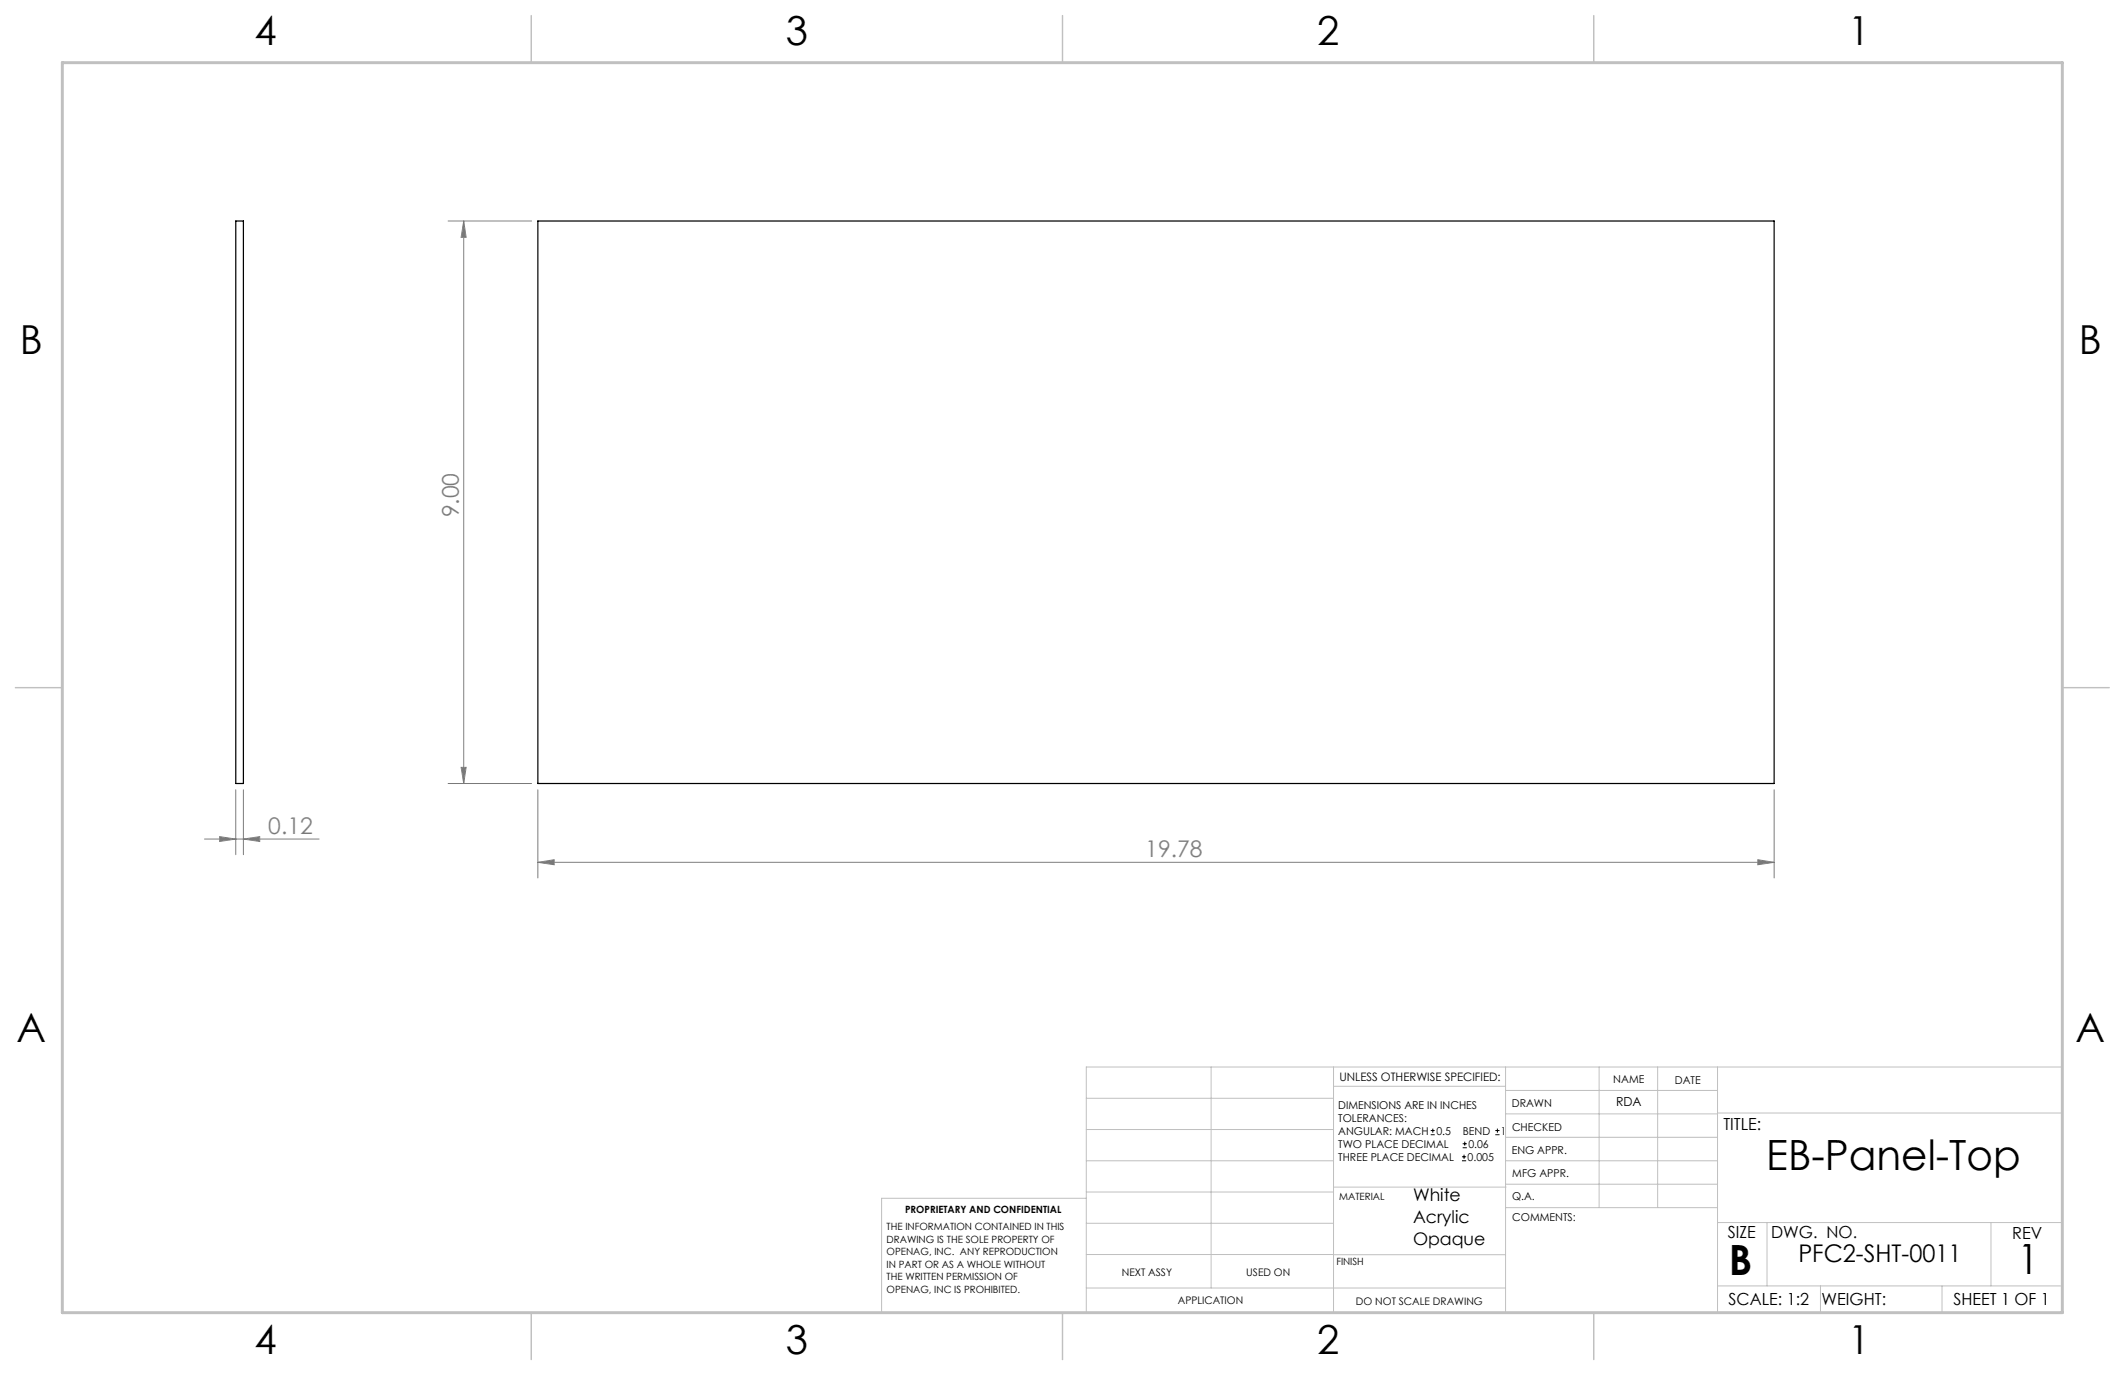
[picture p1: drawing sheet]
<svg xmlns="http://www.w3.org/2000/svg" width="432mm" height="279mm" viewBox="0 0 432 279" stroke-linecap="round" stroke-linejoin="round" font-family="sans-serif">
<path d="M290.7 230.6h.8M290.7 229.7h.8M291.1 229.3v.9M297.1 235.9h.8M297.1 235.1h.8M297.2 233.2h.9M297.2 232.4h.9M297.5 234.6v.9M297.6 232v.8M303.8 230.6h.9M303.8 229.7h.9M304.3 229.3v.9" fill="none" stroke="#000" stroke-width=".2"/>
<g fill="none" stroke="#808080" stroke-width=".2">
<path d="M91.1 44.9h16.9M94.2 44.9l.5 3.3h-1zM94.2 44.9v114.3M91.1 159.2h16.9M93.7 155.9h1l-.5 3.3zM41.6 170.5h23.2M44.6 170l3.3 .5-3.3 .5zM47.9 160.5v13.2M49.5 170.5l3.3-.5v1zM49.5 160.5v13.2M109.3 175.2l3.3-.5v1zM109.3 160.5v17.9"/>
<path d="M109.3 175.2h251.2M357.2 174.7l3.3 .5-3.3 .5zM360.5 160.5v17.9"/>
</g>
<g fill="none" stroke="#c0c0c0" stroke-width=".2">
<path d="M246.1 216.8v44.9M271 216.8v49.9M305.9 216.8v49.9M324.9 216.8v28.6M336.8 216.8v28.6M349 216.8v49.9M220.7 235.9h50.3M220.7 229.5h50.3M220.7 223.2h50.3M271 220.7h34.9M305.9 231.1h43.1M305.9 226.3h43.1"/>
<path d="M305.9 221.6h43.1M305.9 235.9h43.1M349 226.2h70.1M220.7 243.5h-41.6v23.2h240v-49.9h-198.4v49.9M220.7 248.6h50.3M220.7 242.2h50.3M220.7 254.9h50.3M271 255h34.9M271 241.2h35M305.9 240.6h43.1M306 245.4h43M349 248.4h70.1"/>
<path d="M359.1 248.4v12.9M404.6 248.4v12.9M220.7 261.7h85.2M349 261.3h70.1M369.9 261.3v5.4M394.6 261.3v5.4"/>
</g>
<path d="M107.9 3.2v9.5M215.9 3.2v9.5M323.8 3.2v9.5M3.1 139.7h9.6M419.1 139.7h9.5M107.9 266.7v9.6M215.9 266.7v9.6M323.8 266.7v9.6" fill="none" stroke="#c0c0c0" stroke-width=".3"/>
<path d="M12.7 12.7h406.4v254h-406.4z" fill="none" stroke="#c0c0c0" stroke-width=".6"/>
<g fill="#808080">
<path d="M49.5 170.5l3.3-.5v1zM44.6 170l3.3 .5-3.3 .5z"/>
<path d="M109.3 175.2l3.3-.5v1zM357.2 174.7l3.3 .5-3.3 .5z"/>
<path d="M94.2 44.9l.5 3.3h-1zM93.7 155.9h1l-.5 3.3z"/>
</g>
<path d="M47.9 44.9h1.6v114.3h-1.6zM109.3 44.9h251.2v114.3h-251.2z" fill="none" stroke="#000" stroke-width=".25"/>
<g font-size="8.5">
<text x="358.9" y="237.7">EB-Panel-Top</text>
<text x="351.3" y="259">B</text>
<text x="410" y="258.9">1</text>
</g>
<g font-size="8.1">
<text x="51.7" y="9.1">4</text>
<text x="159.7" y="9.1">3</text>
<text x="267.6" y="9.1">2</text>
<text x="375.6" y="9.1">1</text>
<text x="4" y="72">B</text>
<text x="422.4" y="72">B</text>
<text x="3.3" y="211.7">A</text>
<text x="421.7" y="211.7">A</text>
<text x="51.7" y="275.2">4</text>
<text x="159.7" y="275.2">3</text>
<text x="267.6" y="275.2">2</text>
<text x="375.6" y="275.2">1</text>
</g>
<text font-size="4.9" x="365.4" y="256.5">PFC2-SHT-0011</text>
<g font-size="4.7" fill="#808080">
<text x="93.2" y="105.1" transform="rotate(-90 93.2 105.1)">9.00</text>
<text x="54.5" y="169.5">0.12</text>
<text x="232.7" y="174.2">19.78</text>
</g>
<g font-size="3.5">
<text x="287.1" y="244">White</text>
<text x="287.1" y="248.5">Acrylic</text>
<text x="287.1" y="253">Opaque</text>
</g>
<g font-size="3.4">
<text x="350.2" y="229.5">TITLE:</text>
<text x="351.1" y="251.6">SIZE</text>
<text x="359.9" y="251.6">DWG. NO.</text>
<text x="408.9" y="251.7">REV</text>
<text x="351.2" y="265.2">SCALE: 1:2</text>
<text x="370.1" y="265.3">WEIGHT:</text>
<text x="396.9" y="265.2">SHEET 1 OF 1</text>
</g>
<text font-size="2.5" x="328.4" y="224.8">RDA</text>
<text font-size="2.4" x="272.2" y="219.7">UNLESS OTHERWISE SPECIFIED:</text>
<g font-size="2.2">
<text x="327.8" y="220.1">NAME</text>
<text x="340.3" y="220.2">DATE</text>
<text x="271.9" y="225.3">DIMENSIONS ARE IN INCHES</text>
<text x="271.9" y="227.9">TOLERANCES:</text>
<text x="307.2" y="224.9">DRAWN</text>
<text x="271.9" y="233.2">TWO PLACE DECIMAL</text>
<text x="271.9" y="230.6">ANGULAR: MACH</text>
<text x="291.9" y="230.6">0.5</text>
<text x="297.2" y="230.6">BEND</text>
<text x="298.4" y="233.2">0.06</text>
<text x="305" y="230.6">1</text>
<text x="307.3" y="229.8">CHECKED</text>
<text x="271.9" y="235.9">THREE PLACE DECIMAL</text>
<text x="298.2" y="235.9">0.005</text>
<text x="307.2" y="234.5">ENG APPR.</text>
<text x="307.3" y="239.2">MFG APPR.</text>
<text x="307.3" y="243.9">Q.A.</text>
<text x="307.3" y="248.1">COMMENTS:</text>
</g>
<g font-size="2.1">
<text x="227.9" y="259.2">NEXT ASSY</text>
<text x="253.3" y="259.2">USED ON</text>
<text x="239.3" y="265">APPLICATION</text>
<text x="275.5" y="265.1">DO NOT SCALE DRAWING</text>
</g>
<g font-size="2">
<text x="272.1" y="243.9">MATERIAL</text>
<text x="180.2" y="250">THE INFORMATION CONTAINED IN THIS</text>
<text x="183.9" y="246.4">PROPRIETARY AND CONFIDENTIAL</text>
<text x="180.2" y="252.5">DRAWING IS THE SOLE PROPERTY OF</text>
<text x="180.2" y="255.1">OPENAG, INC. ANY REPRODUCTION</text>
<text x="180.2" y="257.6">IN PART OR AS A WHOLE WITHOUT</text>
<text x="271.5" y="257">FINISH</text>
<text x="180.2" y="260.1">THE WRITTEN PERMISSION OF</text>
<text x="180.2" y="262.6">OPENAG, INC IS PROHIBITED.</text>
</g>
</svg>
